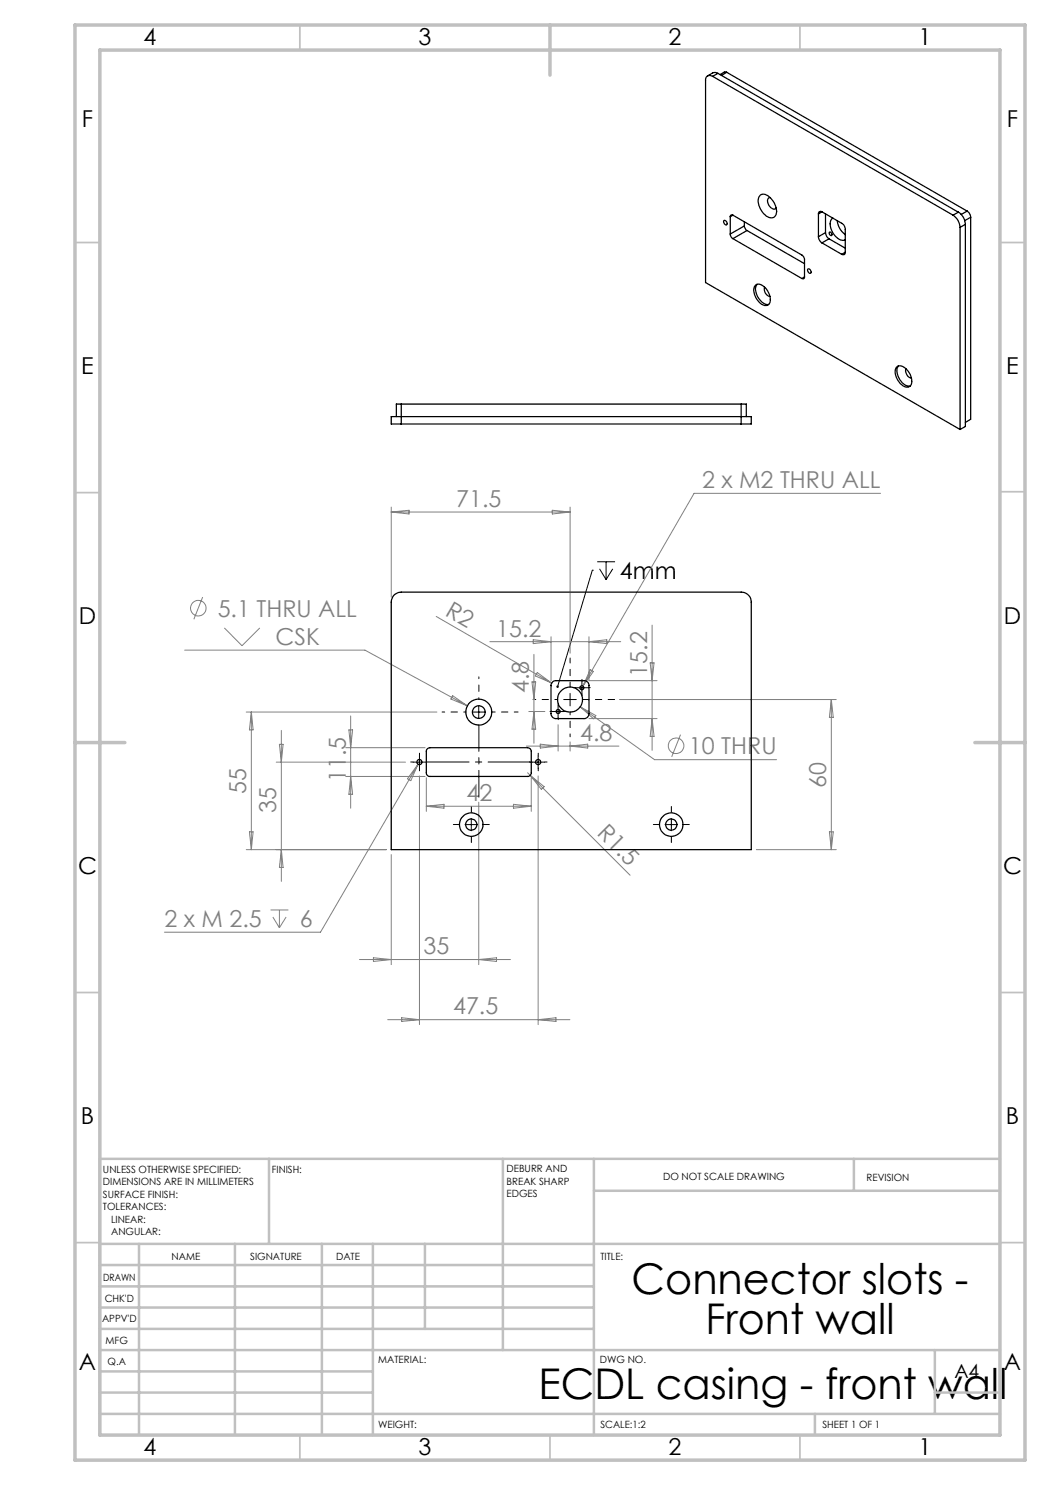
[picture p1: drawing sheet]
<svg xmlns="http://www.w3.org/2000/svg" width="210mm" height="297mm" viewBox="0 0 210 297" stroke-linecap="round" stroke-linejoin="round" font-family="sans-serif">
<g fill="none" stroke="#808080" stroke-width=".2">
<path d="M176.1 98.7h-37.3l-22.2 38.5M40.5 119.4l-1.7 4.5M78.2 101.4v18M78.2 102.4h35.8M78.2 102.4l3.6-.3v.7zM110.5 102.1l3.5 .3-3.5 .4zM114 101.4v29.2M36.9 130h36.1l20.5 11.2M44.9 125.6l3.5 3.5 3.6-3.5M87.2 123.3l23.1 13.3M90.5 139.1l3 2.1-3.3-1.4zM98 128.3h26.1"/>
<path d="M106.4 136.4h.7l-.3 3.5zM106.6 127.9l3.6 .4-3.6 .4zM106.8 130.9v17.8M107.5 134.5l2.8 2.1-3.2-1.4zM110.2 127.3v8.8M117.8 127.3v8.8h13.6M117.8 128.3l3.6-.4v.8zM118 133.9l.7 .4-2.1 2.9zM123.9 139.9h43.4M130 132.6h.8l-.4 3.5zM130.4 125v25.1M166.3 139.9v30"/>
<path d="M166.3 139.9l.4 3.6h-.8zM49.2 142.4h38.2M50.3 142.4v27.5M50.3 142.4l.3 3.6h-.7zM55.2 152.4h25.9M55.9 148.9h.7l-.3 3.5zM56.3 146.1v30.2M69.1 149.5h15.9M69.1 155.3h15.9M69.8 146h.7l-.4 3.5zM70.1 143.2v18.4M70.1 155.3l.4 3.6h-.7z"/>
<path d="M83.6 152.9l-19.5 33.5h-31.2M83.6 152.9l-1.4 3.2-.7-.4zM83.9 155.2v49.7M85.3 155.5v6.8M105.3 149.2h18.5M105.5 154.5l20.5 20.5M105.8 142.3h3.2M106 155.1l2.8 2.2-.5 .6zM106.3 155.5v6.8M106.8 142.3l.3 3.5h-.7zM107.6 155.2v49.7M108.1 148.8l3.5 .4-3.5 .4z"/>
<path d="M111.6 145v5.2M114 148.4v1.8M114 149.2l3.5-.4v.8zM116 141.4l14.9 10.5h24.4M116 141.4l3.2 1.7-.5 .7zM117.8 143.7h13.6M130.4 143.7l.4 3.6h-.8zM136.1 146.9l-1.8 4.5M49.2 169.9h28.1M49.9 166.4h.7l-.3 3.5zM56.3 169.9l.3 3.6h-.7zM78.2 170.9v22"/>
<path d="M85.3 161.3h21M85.3 161.3l3.5-.4v.7zM95.7 160.4v32.5M102.7 160.9l3.6 .4-3.6 .3zM151.3 169.9h16M165.9 166.4h.8l-.4 3.5zM54.1 182h3.6M54.6 183.4l1.3 2.2M55.9 182v3.6M57.2 183.4l-1.3 2.2M71.9 191.9h30.2M74.7 191.6l3.5 .3-3.5 .4z"/>
<path d="M95.7 191.9l3.6-.3v.7zM77.5 203.9h36.5M80.3 203.5l3.6 .4-3.6 .4zM107.6 203.9l3.6-.4v.8z"/>
<circle cx="39.7" cy="121.6" r="1.55"/>
<circle cx="135.2" cy="149.2" r="1.56"/>
</g>
<g fill="none" stroke="#000" stroke-width=".2">
<path d="M118.5 114h.1M118.5 114l-7 23.3M119.5 112.4h3.5M119.9 113.8l1.3 2.1M121.2 112.4v3.5M122.6 113.8l-1.4 2.1M112.7 139.9h2.6M114 138.7v2.5M115.1 137.5h2.5M116.4 136.3v2.5M82.6 152.4h2.5M83.9 151.2v2.5"/>
<path d="M94.5 142.4h2.5M95.7 141.2v2.5M106.4 152.4h2.5M107.6 151.2v2.5M110.4 142.3h2.5M111.6 141v2.5M93 164.9h2.5M94.3 163.7v2.5M133 164.9h2.5M134.3 163.7v2.5"/>
</g>
<g fill="none" stroke="#000" stroke-width=".2" stroke-dasharray="15.2 1.3 1.3 1.3">
<path d="M115.1 137.5h-.4M116.4 136.3v-.4M116.4 138.8v.4M117.6 137.5h.4M82.6 152.4h-.5M83.9 151.2v-.6M83.9 153.7v.5M106.4 152.4h-.5M107.6 151.2v-.6M107.6 153.7v.5M108.9 152.4h.5M110.4 142.3h-.4"/>
<path d="M111.6 141v-.4M111.6 143.5v.4M112.9 142.3h.4M91.8 164.9h-1.1M94.3 162.4v-1.1M94.3 167.4v1.1M96.8 164.9h1.1M131.8 164.9h-1.1M134.3 162.4v-1.1M134.3 167.4v1.1M136.8 164.9h1.1"/>
</g>
<path d="M114 137.4v-5.8" fill="none" stroke="#000" stroke-width=".2" stroke-dasharray="15.2 1.3 1.3 1.3" stroke-dashoffset="14.2"/>
<path d="M111.5 139.9h-4.9M93.3 142.4h-4.9M114 142.4v5" fill="none" stroke="#000" stroke-width=".2" stroke-dasharray="15.2 1.3 1.3 1.3" stroke-dashoffset="14.7"/>
<path d="M116.5 139.9h6.4" fill="none" stroke="#000" stroke-width=".2" stroke-dasharray="15.2 1.3 1.3 1.3" stroke-dashoffset="13.9"/>
<path d="M85.1 152.4h21.2" fill="none" stroke="#000" stroke-width=".2" stroke-dasharray="15.2 1.3 1.3 1.3" stroke-dashoffset="6.6"/>
<path d="M95.8 139.9v-4.5" fill="none" stroke="#000" stroke-width=".2" stroke-dasharray="15.2 1.3 1.3 1.3" stroke-dashoffset="14.9"/>
<path d="M95.8 144.9v14.5" fill="none" stroke="#000" stroke-width=".2" stroke-dasharray="15.2 1.3 1.3 1.3" stroke-dashoffset="9.9"/>
<path d="M98.3 142.4h5.3" fill="none" stroke="#000" stroke-width=".2" stroke-dasharray="15.2 1.3 1.3 1.3" stroke-dashoffset="14.5"/>
<g fill="none" stroke="#c0c0c0" stroke-width=".35">
<path d="M60 5v5M160 5v5M15 48.5h5M200 48.5h5M15 98.5h5M200 98.4h5M15 198.5h5M200 198.5h5M15 248.5h5M200 248.5h5M60 287v5M110 287v5"/>
<path d="M160 287v5"/>
</g>
<g fill="none" stroke="#c0c0c0" stroke-width=".5">
<path d="M53.8 231.8v17M100.6 231.8v38.2M118.8 231.8v55.2M118.8 238.2h81.2M170.8 231.8v6.4M200 231.8h-180v55.2M20 248.8h180M20 257.3h98.8M20 253h98.8M27.8 248.8v38.2M47 248.8v38.2M64.4 248.8v38.2"/>
<path d="M74.6 248.8v38.2M85 248.8v17M20 265.8h98.8M20 261.5h98.8M20 278.5h54.6M20 274.3h54.6M20 270h180M187 278.5h13M187 270v12.8M20 282.8h180M163 282.8v4.2"/>
</g>
<path d="M15 5h190v287h-190zM20 10h180v277h-180zM110 5v10M15 148.5h10M195 148.5h10" fill="none" stroke="#c0c0c0" stroke-width=".7"/>
<path d="M111.3 137.2l.1-.1a.25 .25 0 0 1 .4 .2 .25 .25 0 0 1-.4 .3l.1-.3-.1 .3-.1-.2z" fill="#000"/>
<g fill="none" stroke="#000" stroke-width=".25">
<path d="M142.5 15.3a.86 .86 0 0 0-1-.1 .86 .86 0 0 0-.4 .9v40.4l50.9 29.4M142.5 15.3l48.1 27.7M143.6 14.7l-.9-.2-1.2 .7M143.6 14.7l-1.1 .6M143.6 14.7l48.1 27.7M145.3 14.5l-.4-.1-.9 .5M145.3 14.5l48.1 27.7M145.3 14.5l-1 .6M152 39a1.96 1.96 0 0 1 2.6 1.2 2.57 2.57 0 0 1 .2 3.3 2.24 2.24 0 0 1-2.5-1.4 2.46 2.46 0 0 1-.3-3.1zM154 39.5a.84 .84 0 0 0-.3 1.4 1.15 1.15 0 0 0 1.4 .8l.1-.1M144.8 44.1a.56 .56 0 0 1 .5 .3 .56 .56 0 0 1 0 .6 .67 .67 0 0 1-.5-.9zM146.1 46.8l.1 .5 .4 .4"/>
<path d="M146.1 43.4v3.4M146.6 43l13.9 8.1 .4 .7v3.6M146.6 43a.32 .32 0 0 0-.4 0 .32 .32 0 0 0-.1 .4M146.6 47.7l13.8 8M146.6 43l-.5 .4M148.9 45.2l.3 .8 .2 .1M148.9 45.2l-2.8 1.6M148.9 44.4v.8M149.4 46.1l-2.8 1.6M149.4 46.1l11.5 6.6M151.2 57a1.98 1.98 0 0 1 2.4 1.2 2.14 2.14 0 0 1 0 2.8 2.17 2.17 0 0 1-2.4-1.5 2.11 2.11 0 0 1 0-2.5zM151.4 56.9a2.9 2.9 0 0 0 1 3.6l.8 .4h.5"/>
<path d="M152.9 57.4a1.47 1.47 0 0 0 1.1 1.9M160.9 55.4a.32 .32 0 0 1-.1 .3 .32 .32 0 0 1-.4 0M160.9 55.4l-.5 .3M161.6 53.8a.54 .54 0 0 1 .5 .3 .54 .54 0 0 1 0 .6 .63 .63 0 0 1-.5-.9zM163.7 47.3a1.6 1.6 0 0 0 .7 1.3M163.7 42.8v4.5M164.4 42.4a.44 .44 0 0 0-.5-.1 .44 .44 0 0 0-.2 .5M164.4 42.4l3.9 2.3a1.38 1.38 0 0 1 .8 1.2v4.5M164.4 48.6l3.9 2.3M164.4 42.4l-.7 .4M165.1 46.5a1.6 1.6 0 0 0 .7 1.3M165.1 42.8v3.7"/>
<path d="M165.1 46.5l-1.4 .8M165.8 47.8l3.3 1.8M165.8 47.8l-1.4 .8M165.8 46.5a.38 .38 0 0 1 .5 .2 .38 .38 0 0 1-.1 .4l-.3-.2zM166.6 43.6a1.88 1.88 0 0 0-.2 2.6 2.51 2.51 0 0 0 2.7 1.8v-.1M167.4 44.1a4.1 4.1 0 0 0 1.7 2.9M169.1 50.4a.43 .43 0 0 1-.2 .5 .43 .43 0 0 1-.6 0M169.1 50.4l-.8 .5M190.6 43a3.1 3.1 0 0 1 1.4 2.5M191.7 42.4a2.95 2.95 0 0 1 1.4 2.5M191.7 42.4l-1.1 .6M192 45.5v40.4"/>
<path d="M193.1 44.9l-1.1 .6M193.1 44.9v40.4l-1.1 .6M193.4 42.2a1.6 1.6 0 0 1 .7 1.3M193.4 42.2l-1.2 .7M194.1 43.5v40.4l-1 .6M194.1 43.5l-1.2 .6M179.3 73.4a1.4 1.4 0 0 1 2.1 .6 2.74 2.74 0 0 1 .6 3.2 1.55 1.55 0 0 1-2.1-.7 2.71 2.71 0 0 1-.6-3.1zM179.7 73.2a2.76 2.76 0 0 0 .7 3.3l.9 .6 .7 .1M181.2 73.8a1.51 1.51 0 0 0 1.1 1.8M80.3 84.8h-2.1v-1.5h72v1.5h-2M80.3 80.8h-1v2.5M80.3 80.8v4"/>
<path d="M80.3 84.8h67.9M80.3 80.8h67.9M148.2 80.8h1.1v2.5M148.2 80.8v4M78.7 119.1l.9-.6 .7-.1h67.9a1.97 1.97 0 0 1 2 2v49.5h-72v-49.5l.2-.7zM110.6 136.3l.4-.2h5.8a.96 .96 0 0 1 1 1v5.6a.96 .96 0 0 1-1 1h-5.6a.96 .96 0 0 1-1-1v-5.8zM85.5 149.8l.5-.3h19.5a.72 .72 0 0 1 .8 .8v4.2a.72 .72 0 0 1-.8 .8h-19.5a.72 .72 0 0 1-.7-.8v-4.4z"/>
<circle cx="114" cy="139.9" r="2.5"/>
<circle cx="116.4" cy="137.6" r=".39"/>
<circle cx="83.9" cy="152.4" r=".51"/>
<circle cx="95.8" cy="142.4" r="2.6"/>
<circle cx="95.8" cy="142.4" r="1.26"/>
<circle cx="107.6" cy="152.4" r=".5"/>
<circle cx="111.6" cy="142.3" r=".41"/>
<circle cx="94.2" cy="164.9" r="2.36"/>
<circle cx="94.3" cy="164.9" r="1.13"/>
<circle cx="134.2" cy="164.9" r="2.36"/>
<circle cx="134.3" cy="164.9" r="1.13"/>
</g>
<g font-size="8.5">
<text x="126.3" y="258.8">Connector slots -</text>
<text x="141.1" y="266.9">Front wall</text>
<text x="107.7" y="279.7">ECDL casing - front wall</text>
</g>
<g font-size="4.7">
<text x="28.7" y="9">4</text>
<text x="83.7" y="9">3</text>
<text x="133.7" y="9">2</text>
<text x="183.7" y="9">1</text>
<text x="16.4" y="25.5">F</text>
<text x="201.4" y="25.5">F</text>
<text x="16.2" y="74.8">E</text>
<text x="201.2" y="74.8">E</text>
<text x="124" y="115.8">4mm</text>
<text x="15.8" y="124.8">D</text>
<text x="200.8" y="124.8">D</text>
<text x="15.6" y="174.8">C</text>
<text x="200.6" y="174.8">C</text>
<text x="16.2" y="224.8">B</text>
<text x="201.2" y="224.8">B</text>
<text x="15.8" y="274">A</text>
<text x="200.8" y="274">A</text>
<text x="28.7" y="291">4</text>
<text x="83.7" y="291">3</text>
<text x="133.7" y="291">2</text>
<text x="183.7" y="291">1</text>
</g>
<g font-size="4.7" fill="#808080">
<text x="91.3" y="101.4">71.5</text>
<text x="140.4" y="97.6">2 x M2 THRU ALL</text>
<text x="43.5" y="123.3">5.1 THRU ALL</text>
<text x="88.9" y="123" transform="rotate(30 88.9 123)">R2</text>
<text x="55.1" y="128.9">CSK</text>
<text x="99.3" y="127.3">15.2</text>
<text x="129.4" y="135.3" transform="rotate(-90 129.4 135.3)">15.2</text>
<text x="105.8" y="138.6" transform="rotate(-90 105.8 138.6)">4.8</text>
<text x="116" y="148.2">4.8</text>
<text x="137.8" y="150.9">10 THRU</text>
<text x="49.3" y="158.7" transform="rotate(-90 49.3 158.7)">55</text>
<text x="69.2" y="156.4" transform="rotate(-90 69.2 156.4)">11.5</text>
<text x="93.3" y="160.2">42</text>
<text x="165.3" y="157.6" transform="rotate(-90 165.3 157.6)">60</text>
<text x="55.3" y="162.6" transform="rotate(-90 55.3 162.6)">35</text>
<text x="119.2" y="166.8" transform="rotate(45 119.2 166.8)">R1.5</text>
<text x="32.9" y="185.4">2 x M 2.5</text>
<text x="59.9" y="185.4">6</text>
<text x="84.7" y="190.9">35</text>
<text x="90.6" y="202.9">47.5</text>
</g>
<text font-size="3.9" x="190.9" y="275.5">A4</text>
<g font-size="2">
<text x="20.6" y="234.6">UNLESS OTHERWISE SPECIFIED:</text>
<text x="20.6" y="237.1">DIMENSIONS ARE IN MILLIMETERS</text>
<text x="20.6" y="239.6">SURFACE FINISH:</text>
<text x="54.4" y="234.6">FINISH:</text>
<text x="101.3" y="234.5">DEBURR AND</text>
<text x="101.3" y="237">BREAK SHARP</text>
<text x="101.3" y="239.5">EDGES</text>
<text x="132.6" y="236">DO NOT SCALE DRAWING</text>
<text x="173.3" y="236.2">REVISION</text>
<text x="20.6" y="242.1">TOLERANCES:</text>
<text x="22.2" y="244.6">LINEAR:</text>
<text x="22.2" y="247.1">ANGULAR:</text>
<text x="34.3" y="252">NAME</text>
<text x="50" y="251.9">SIGNATURE</text>
<text x="67.2" y="251.9">DATE</text>
<text x="120.1" y="251.9">TITLE:</text>
<text x="20.6" y="256.1">DRAWN</text>
<text x="20.9" y="260.3">CHK'D</text>
<text x="20.4" y="264.4">APPV'D</text>
<text x="21.1" y="268.8">MFG</text>
<text x="21.5" y="273">Q.A</text>
<text x="75.6" y="272.5">MATERIAL:</text>
<text x="120" y="272.5">DWG NO.</text>
<text x="75.6" y="285.5">WEIGHT:</text>
<text x="120.1" y="285.6">SCALE:1:2</text>
<text x="164.5" y="285.6">SHEET 1 OF 1</text>
</g>
</svg>
